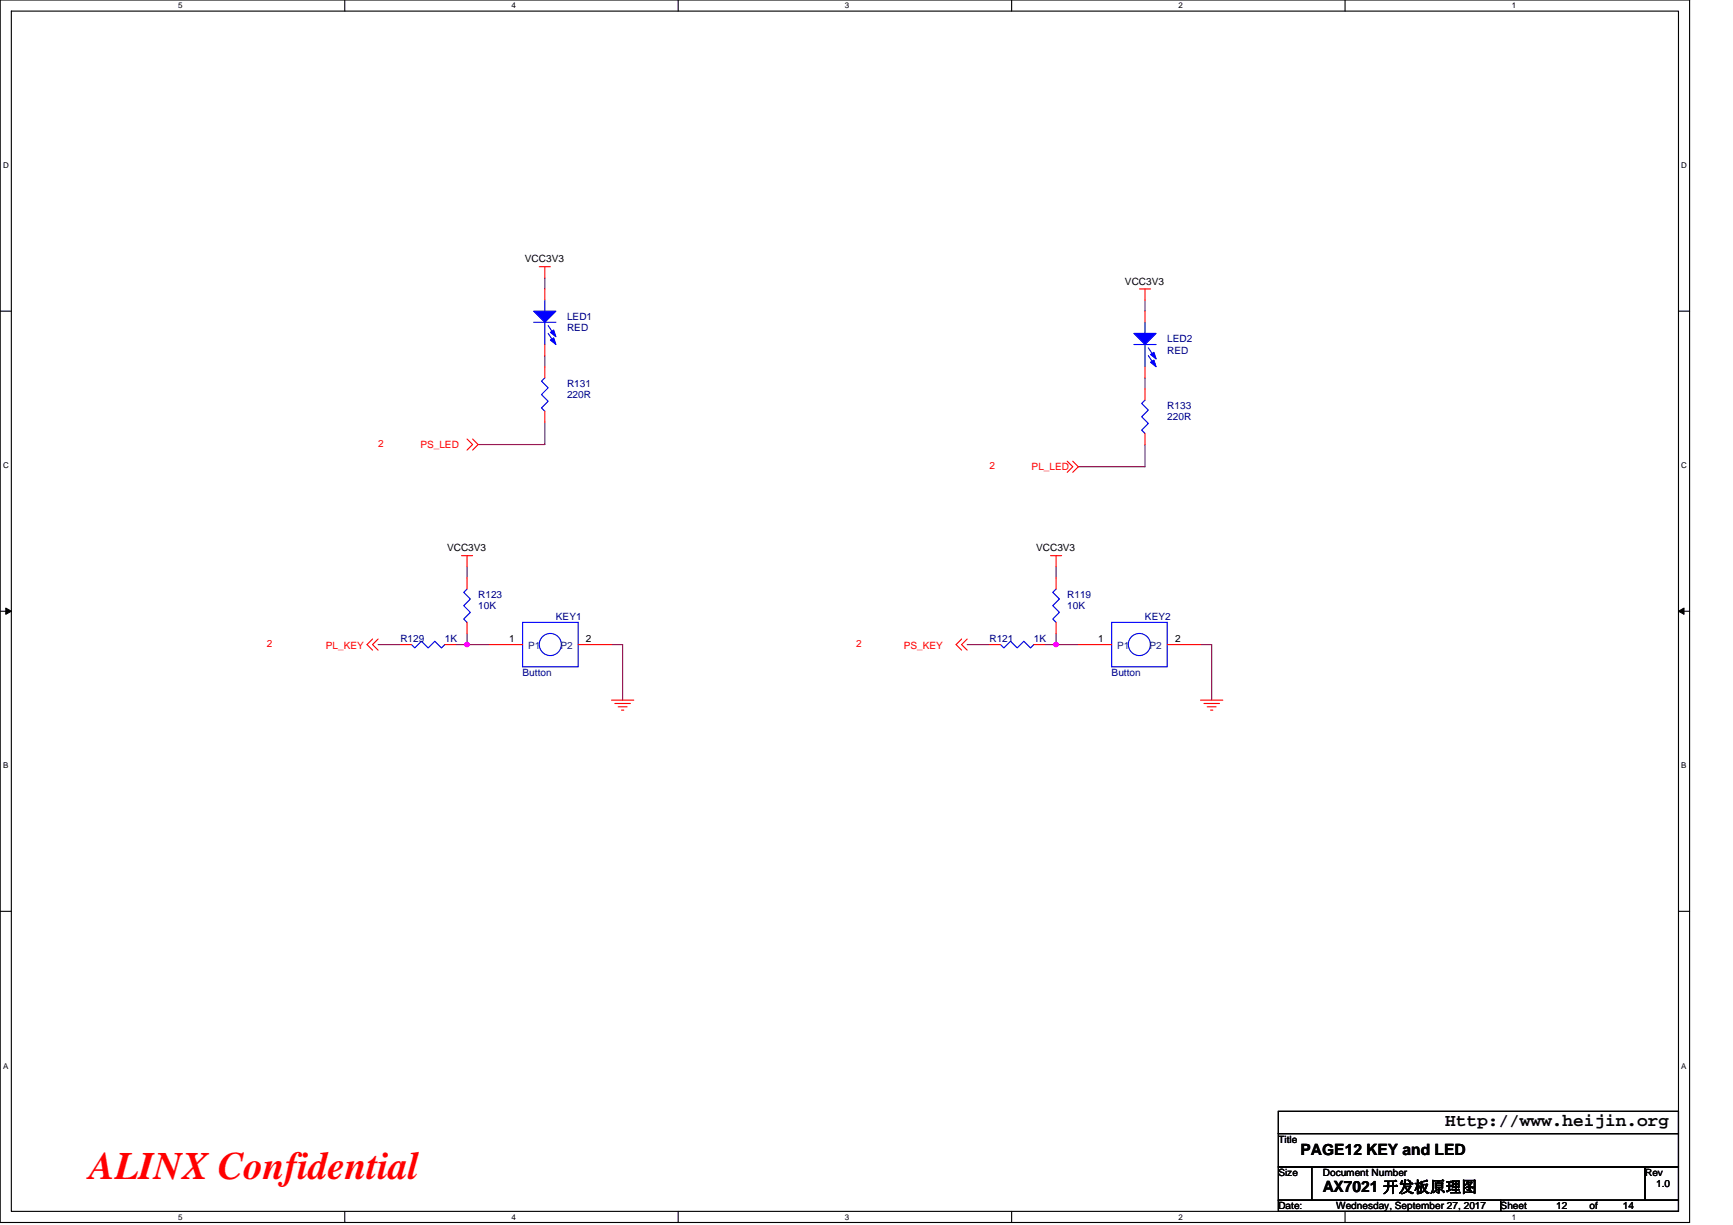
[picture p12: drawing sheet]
<svg xmlns="http://www.w3.org/2000/svg" width="297mm" height="210mm" viewBox="0 0 297 210" stroke-linecap="round" stroke-linejoin="round" font-family="sans-serif">
<path d="M0 0h289.6v209.5h-289.6zM1.9 1.9h285.8v205.7h-285.8z" fill="none" stroke="#000" stroke-width=".19"/>
<g fill="#fff">
<path d="M30.5 .2h.8v1.5h-.8z"/>
<path d="M30.5 207.8h.8v1.6h-.8z"/>
</g>
<path d="M59.1 0v1.9M59.1 207.6v1.9" fill="none" stroke="#000" stroke-width=".19"/>
<g fill="#fff">
<path d="M87.7 .2h.7v1.5h-.7z"/>
<path d="M87.7 207.8h.7v1.6h-.7z"/>
</g>
<path d="M116.2 0v1.9M116.2 207.6v1.9" fill="none" stroke="#000" stroke-width=".19"/>
<g fill="#fff">
<path d="M144.8 .2h.8v1.5h-.8z"/>
<path d="M144.8 207.8h.8v1.6h-.8z"/>
</g>
<path d="M173.4 0v1.9M173.4 207.6v1.9" fill="none" stroke="#000" stroke-width=".19"/>
<g fill="#fff">
<path d="M202 .2h.7v1.5h-.7z"/>
<path d="M202 207.8h.7v1.6h-.7z"/>
</g>
<path d="M230.5 0v1.9M230.5 207.6v1.9" fill="none" stroke="#000" stroke-width=".19"/>
<g fill="#fff">
<path d="M259.1 .2h.8v1.5h-.8z"/>
<path d="M259.1 207.8h.8v1.6h-.8z"/>
<path d="M.5 27.6h1v1.5h-1z"/>
<path d="M288.2 27.6h1v1.5h-1z"/>
<path d="M.5 79.1h1v1.5h-1z"/>
<path d="M288.2 79.1h1v1.5h-1z"/>
</g>
<path d="M0 53.3h1.9M287.7 53.3h1.9" fill="none" stroke="#000" stroke-width=".19"/>
<g fill="#fff">
<path d="M.5 130.5h.9v1.5h-.9z"/>
<path d="M288.2 130.5h.9v1.5h-.9z"/>
</g>
<path d="M0 104.8h1.9M287.7 104.8h1.9" fill="none" stroke="#000" stroke-width=".19"/>
<path d="M1 104.2l.9 .6-.9 .5zM287.7 104.8l.9-.6v1.1z" fill="#000" stroke="#000" stroke-width=".17"/>
<g fill="#fff">
<path d="M.5 181.9h.9v1.6h-.9z"/>
<path d="M288.2 181.9h.9v1.6h-.9z"/>
</g>
<path d="M0 156.2h1.9M287.7 156.2h1.9M219.1 190.5h68.6v3.8h-68.6zM219.1 194.3h68.6v5.7h-68.6zM219.1 200h5.7v5.7h-5.7zM219.1 205.7h38.1v1.9h-38.1zM224.8 200h57.2v5.7h-57.2zM257.2 205.7h30.5v1.9h-30.5zM282 200h5.7v5.7h-5.7z" fill="none" stroke="#000" stroke-width=".19"/>
<g fill="none" stroke="#800040" stroke-width=".19">
<path d="M93.4 47.6v1.9M196.3 51.4v1.9M93.4 61v1.9M93.4 72.4v3.8h-11.4M196.3 64.8v1.9M196.3 76.2v3.8h-11.5M80 97.2v1.9M181 97.2v1.9M64.8 110.5h3.8M78.1 110.5h1.9M80 108.6v1.9M80 110.5h3.9"/>
<path d="M104.8 110.5h1.9v9.5M165.8 110.5h3.8M179.1 110.5h1.9M181 108.6v1.9M181 110.5h3.8M205.8 110.5h1.9v9.5"/>
</g>
<g fill="#f0f" stroke="#f0f" stroke-width=".19">
<circle cx="80" cy="110.5" r=".38"/>
<circle cx="181" cy="110.5" r=".38"/>
</g>
<g fill="none" stroke="#f00" stroke-width=".19">
<path d="M92.4 45.7h1.9M93.4 45.7v1.9M93.4 49.5v1.9M93.4 59.1v1.9M195.3 49.5h1.9M196.3 53.3v1.9M196.3 49.5v1.9M80 75.2l1 1-1 1M81 75.2l1 1-1 1M93.4 70.5v1.9M93.4 62.9v1.9M182.9 79.1l1 .9-1 1"/>
<path d="M183.9 79.1l.9 .9-.9 1M196.3 62.9v1.9M196.3 74.3v1.9M196.3 66.7v1.9M79.1 95.2h1.9M80 95.2v2M80 99.1v1.9M180.1 95.2h1.9M181 95.2v2M181 99.1v1.9M63.9 109.5l-1 1 1 .9M64.8 109.5l-.9 1 .9 .9"/>
<path d="M68.6 110.5h1.9M76.2 110.5h1.9M80 106.7v1.9M83.9 110.5h5.7M99.1 110.5h5.7M164.8 109.5l-.9 1 .9 .9M165.8 109.5l-1 1 1 .9M169.6 110.5h1.9M177.2 110.5h1.9M181 106.7v1.9M184.8 110.5h5.7M200.1 110.5h5.7"/>
<path d="M104.8 120h3.8M105.4 120.6h2.7M106 121.2h1.5M106.5 121.7h.4M205.8 120h3.8M206.4 120.6h2.6M206.9 121.2h1.5M207.5 121.7h.4"/>
</g>
<g fill="none" stroke="#00f" stroke-width=".19">
<path d="M91.5 55.2h3.8M93.4 51.4v1.9M93.4 55.2v3.9M94 55.8l1.1 1.7M94 57.2l1.1 1.7M194.3 59.1h3.9M196.3 55.2v1.9M196.3 59.1v3.8M196.8 59.6l1.2 1.7M93.4 64.8l-.6 .5 1.2 1.2-1.2 1.1 1.2 1.2-1.2 1.1 .6 .6M196.3 68.6l-.6 .6 1.1 1.1-1.1 1.1 1.1 1.2-1.1 1.1 .6 .6M196.8 61l1.2 1.7"/>
<path d="M70.5 110.5l.6 .6 1.1-1.2 1.2 1.2 1.1-1.2 1.2 1.2 .5-.6M80 101l-.5 .5 1.1 1.2-1.1 1.1 1.1 1.2-1.1 1.1 .5 .6M89.6 106.7h9.5v7.6h-9.5zM171.5 110.5l.6 .6 1.1-1.2 1.1 1.2 1.2-1.2 1.1 1.2 .6-.6M181 101l-.6 .5 1.2 1.2-1.2 1.1 1.2 1.2-1.2 1.1 .6 .6M190.5 106.7h9.6v7.6h-9.6z"/>
<circle cx="94.3" cy="110.5" r="1.89"/>
<circle cx="195.3" cy="110.5" r="1.89"/>
</g>
<g fill="#00f" stroke="#00f" stroke-width=".19">
<path d="M194.3 57.1h3.9l-1.9 2z" fill-rule="evenodd"/>
<path d="M197.2 60.8l.6-.4 .4 1.1z" fill-rule="evenodd"/>
<path d="M197.2 62.1l.6-.4 .4 1.2z" fill-rule="evenodd"/>
<path d="M91.5 53.3h3.8l-1.9 1.9z" fill-rule="evenodd"/>
<path d="M94.3 57l.6-.4 .4 1.1z" fill-rule="evenodd"/>
<path d="M94.3 58.3l.6-.4 .4 1.2z" fill-rule="evenodd"/>
</g>
<text font-size="6.7" fill="#f00" x="15.3" y="202.2">ALINX Confidential</text>
<text font-size="3" x="247.7" y="193.1">Http://www.heijin.org</text>
<g font-size="2.7">
<text x="222.9" y="197.9">PAGE12 KEY and LED</text>
<text x="226.7" y="204.4">AX7021 开发板原理图</text>
</g>
<g font-size="1.7">
<text x="90" y="45">VCC3V3</text>
<text x="192.8" y="48.8">VCC3V3</text>
<text x="76.6" y="94.5">VCC3V3</text>
<text x="177.6" y="94.5">VCC3V3</text>
<text x="87.3" y="110.1">1</text>
<text x="100.4" y="110.1">2</text>
<text x="188.3" y="110.1">1</text>
<text x="201.4" y="110.1">2</text>
<text x="219.1" y="195.9">Title</text>
<text x="219.1" y="201.6">Size</text>
<text x="226.7" y="201.6">Document Number</text>
<text x="282" y="201.6">Rev</text>
<text x="283.9" y="203.5">1.0</text>
<text x="219.1" y="207.3">Date:</text>
<text x="229" y="207.3">Wednesday, September 27, 2017</text>
<text x="257.2" y="207.3">Sheet</text>
<text x="266.7" y="207.3">12</text>
<text x="272.5" y="207.3">of</text>
<text x="278.2" y="207.3">14</text>
</g>
<g font-size="1.7" fill="#000080">
<text x="97.2" y="54.9">LED1</text>
<text x="97.2" y="56.8">RED</text>
<text x="200.1" y="58.7">LED2</text>
<text x="200.1" y="60.6">RED</text>
<text x="97.2" y="66.3">R131</text>
<text x="97.2" y="68.2">220R</text>
<text x="200.1" y="70.1">R133</text>
<text x="200.1" y="72">220R</text>
<text x="82" y="102.5">R123</text>
<text x="82" y="104.4">10K</text>
<text x="95.3" y="106.3">KEY1</text>
<text x="182.9" y="102.5">R119</text>
<text x="182.9" y="104.4">10K</text>
<text x="196.3" y="106.3">KEY2</text>
<text x="68.6" y="110.1">R129</text>
<text x="76.2" y="110.1">1K</text>
<text x="169.6" y="110.1">R121</text>
<text x="177.2" y="110.1">1K</text>
<text x="89.6" y="115.8">Button</text>
<text x="190.5" y="115.8">Button</text>
</g>
<g font-size="1.7" fill="#f00">
<text x="64.8" y="76.6">2</text>
<text x="72" y="76.8">PS_LED</text>
<text x="169.6" y="80.4">2</text>
<text x="176.8" y="80.6">PL_LED</text>
<text x="45.8" y="110.9">2</text>
<text x="55.9" y="111.3">PL_KEY</text>
<text x="146.7" y="110.9">2</text>
<text x="154.9" y="111.3">PS_KEY</text>
</g>
<g font-size="1.7" fill="#004080">
<text x="90.5" y="111.3">P1</text>
<text x="96.1" y="111.3">P2</text>
<text x="191.5" y="111.3">P1</text>
<text x="197" y="111.3">P2</text>
</g>
<g font-size="1.4">
<text x="30.5" y="1.4">5</text>
<text x="87.7" y="1.4">4</text>
<text x="144.8" y="1.4">3</text>
<text x="202" y="1.4">2</text>
<text x="259.1" y="1.4">1</text>
<text x=".5" y="28.9">D</text>
<text x="288.2" y="28.9">D</text>
<text x=".5" y="80.3">C</text>
<text x="288.2" y="80.3">C</text>
<text x=".5" y="131.7">B</text>
<text x="288.2" y="131.7">B</text>
<text x=".5" y="183.2">A</text>
<text x="288.2" y="183.2">A</text>
<text x="30.5" y="209.1">5</text>
<text x="87.7" y="209.1">4</text>
<text x="144.8" y="209.1">3</text>
<text x="202" y="209.1">2</text>
<text x="259.1" y="209.1">1</text>
</g>
</svg>
